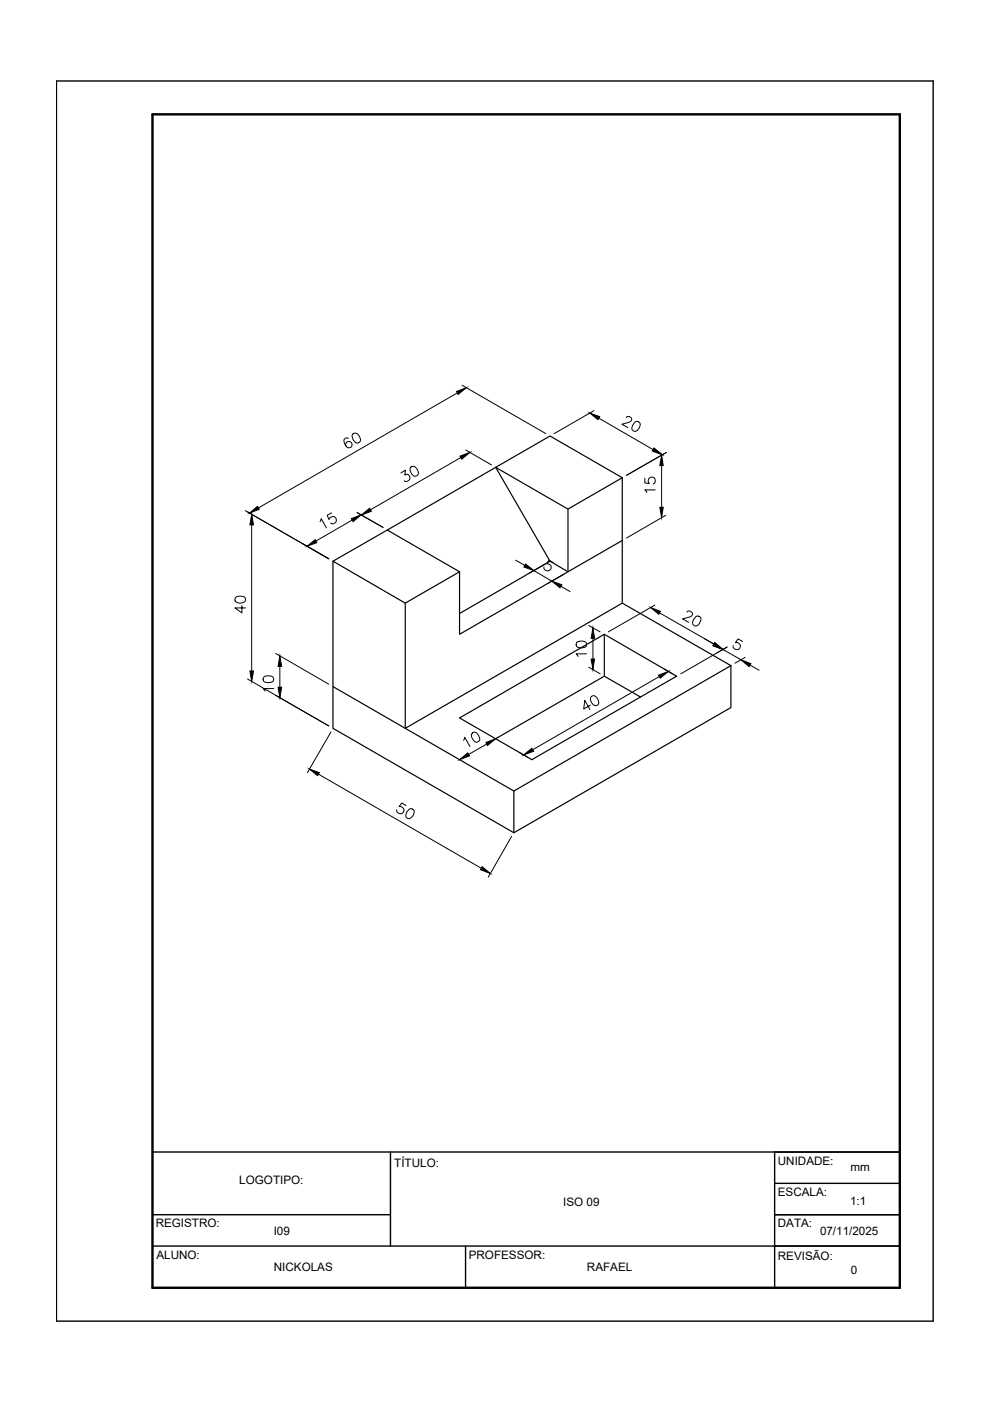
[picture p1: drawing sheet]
<svg xmlns="http://www.w3.org/2000/svg" width="210mm" height="297mm" viewBox="0 0 210 297" stroke-linecap="round" stroke-linejoin="round" font-family="sans-serif">
<!-- layer: CONTORNO 1 -->
<g fill="none" stroke="#000" stroke-width=".25">
<path d="M82.1 112.4l-11.5 6.6M116.6 119l-11.5-19.9 11.5-6.7 15.3 8.9-11.5 6.6-15.3-8.8-23 13.3 15.3 8.8-11.5 6.7-15.3-8.9v35.4l38.4 22.2 46-26.6v-8.9M120.4 107.9v13.3l-23 13.3v-13.3M131.9 101.3v13.3l-11.5 6.6-3.8-2.2-19.2 11.1M131.9 114.6v13.3l-46 26.5M85.9 127.9v26.5M128.1 134.5v8.9l-23 13.2M131.9 127.9l23.1 13.2M70.6 145.6l15.3 8.8M85.9 154.4l23.1 13.3v8.9M97.4 152.2l30.7-17.7 15.4 8.9-30.7 17.7zM128.1 143.4l7.7 4.4"/>
<path d="M155 141.1l-46 26.6"/>
</g>
<!-- layer: COTA -->
<g fill="none" stroke="#000" stroke-width=".21">
<path d="M97 83.3l-42.2 24.4M97.7 97l-19.2 11.1M98 81.7l17.7 10.2M98.7 95.4l5.5 3.2M125.9 87.1l-8.4 4.8M127 88.7l11.5 6.6M140.3 98.7v8.9M141.3 95.9l-8.5 4.9M52 108.3l17.7 10.2M53.4 111.3v31M74.7 110.3l-7.7 4.4M75.7 108.7l5.5 3.1-5.5-3.1"/>
<path d="M109.3 118.8l2 1.1M115.7 119.5l-3.4 2M117.3 119.3l-.9-.5-.5 .7a.77 .77 0 0 1 1 .6 .77 .77 0 0 1-.7 .9 .77 .77 0 0 1-.9-.8M141.2 109.2l-8.4 4.9M58.4 138.5l11.3 6.6M113.2 121l3.8 2.2M118.9 124.3l1.9 1.1M119.6 121.7l-3.5 2M124.8 132.6l2.4 1.4M138.8 128.3l-9.8 5.7M139.9 129.9l11.5 6.7-2-1.1M152 138.4l2.2-1.2-9.9 5.7"/>
<path d="M153.3 137.7l3.8 2.2M157.4 136l-.9-.5-.6 .7a.79 .79 0 0 1 1.1 .6 .79 .79 0 0 1-.7 .9 .79 .79 0 0 1-.9-.8M158 139.4l-2.2 1.2M52.5 144l17.2 9.9-11.3-6.5M70.2 155.2l-5 8.6M110.1 159.5l1.8 1.1M124.8 141.5l2.4 1.4M139.8 143.5l-26.8 15.4M140.8 141.8l1.8 1.1M159 141l1.9 1.1M67.5 164.2l34.6 19.9M108.5 177.3l-5 8.7"/>
</g>
<g fill="#000" stroke="#000" stroke-width=".21">
<path d="M96.8 83l2.1-.8-1.8 1.4zM97.5 96.7l2.1-.8-1.7 1.5zM125 87.6l2.2 .7-.4 .7zM138.7 95l1.7 1.4-2.1-.8zM140.3 96.5l.3 2.2h-.7zM53.4 109l.3 2.3h-.7zM52.9 108.8l1.7-1.5 .4 .7zM65.1 115.8l1.7-1.4 .4 .6zM74.5 110l2.1-.8-1.7 1.4zM76.6 109.2l1.7-1.4 .4 .6zM111.4 119.6l1.8 1.4-2.1-.8zM139.9 107.6h.7l-.3 2.2z"/>
<path d="M117 123.2l2.1 .8-.4 .6zM125.7 133.1l.4 2.2h-.8zM138 128.8l2 .8-.3 .6zM151.5 136.3l1.8 1.4-2.1-.8zM59.3 139.1l.4 2.2h-.7zM103 157.4l2.1-.8-1.7 1.5zM111 160l1.8-1.3 .3 .6zM139.6 143.2l2.1-.8-1.7 1.4zM157.1 139.9l2.1 .8-.4 .6zM65.6 163.1l2.1 .7-.4 .7zM102.2 183.8l1.8 1.4-2.1-.8z"/>
</g>
<!-- layer: CONTORNO 2 -->
<path d="M12 17.2h185.9v262.9h-185.9zM32.3 257.5h50.5M32.3 244.2h158.5M82.8 244.2v20M164.2 257.5h26.6M164.2 250.9h26.6M164.2 244.2v28.8M32.3 264.2h158.5M98.7 264.2v8.8" fill="none" stroke="#000" stroke-width=".3"/>
<!-- layer: CONTORNO 3 -->
<path d="M32.3 24.2h158.5v248.8h-158.5z" fill="none" stroke="#000" stroke-width=".51"/>
<text font-size="7.1" x="82.9" y="175">50</text>
<g font-size="6.6">
<text x="130.5" y="92.8">20</text>
<text x="71.6" y="96.3">60</text>
<text x="83.6" y="103.4">30</text>
<text x="66.7" y="113.2">15</text>
<text x="143.6" y="134.1">20</text>
<text x="97" y="159.5">10</text>
</g>
<text font-size="6.2" x="122.4" y="151.7">40</text>
<g font-size="5.3">
<text x="139.7" y="105.5" transform="rotate(-90 139.7 105.5)">15</text>
<text x="52.9" y="131.2" transform="rotate(-90 52.9 131.2)">40</text>
<text x="125.2" y="140.4" transform="rotate(-90 125.2 140.4)">10</text>
<text x="58.9" y="147.8" transform="rotate(-90 58.9 147.8)">10</text>
</g>
<g font-size="2.5">
<text x="50.7" y="251">LOGOTIPO:</text>
<text x="83.6" y="247.4">TÍTULO:</text>
<text x="164.9" y="246.9">UNIDADE:</text>
<text x="180.3" y="248.2">mm</text>
<text x="119.4" y="255.7">ISO 09</text>
<text x="164.9" y="253.6">ESCALA:</text>
<text x="180.2" y="255.5">1:1</text>
<text x="33" y="260.3">REGISTRO:</text>
<text x="58" y="261.9">I09</text>
<text x="164.9" y="260.2">DATA:</text>
<text x="173.9" y="261.9">07/11/2025</text>
<text x="33.2" y="266.9">ALUNO:</text>
<text x="58.1" y="269.5">NICKOLAS</text>
<text x="99.4" y="266.9">PROFESSOR:</text>
<text x="124.4" y="269.5">RAFAEL</text>
<text x="164.9" y="267.2">REVISÃO:</text>
<text x="180.4" y="270">0</text>
</g>
</svg>
